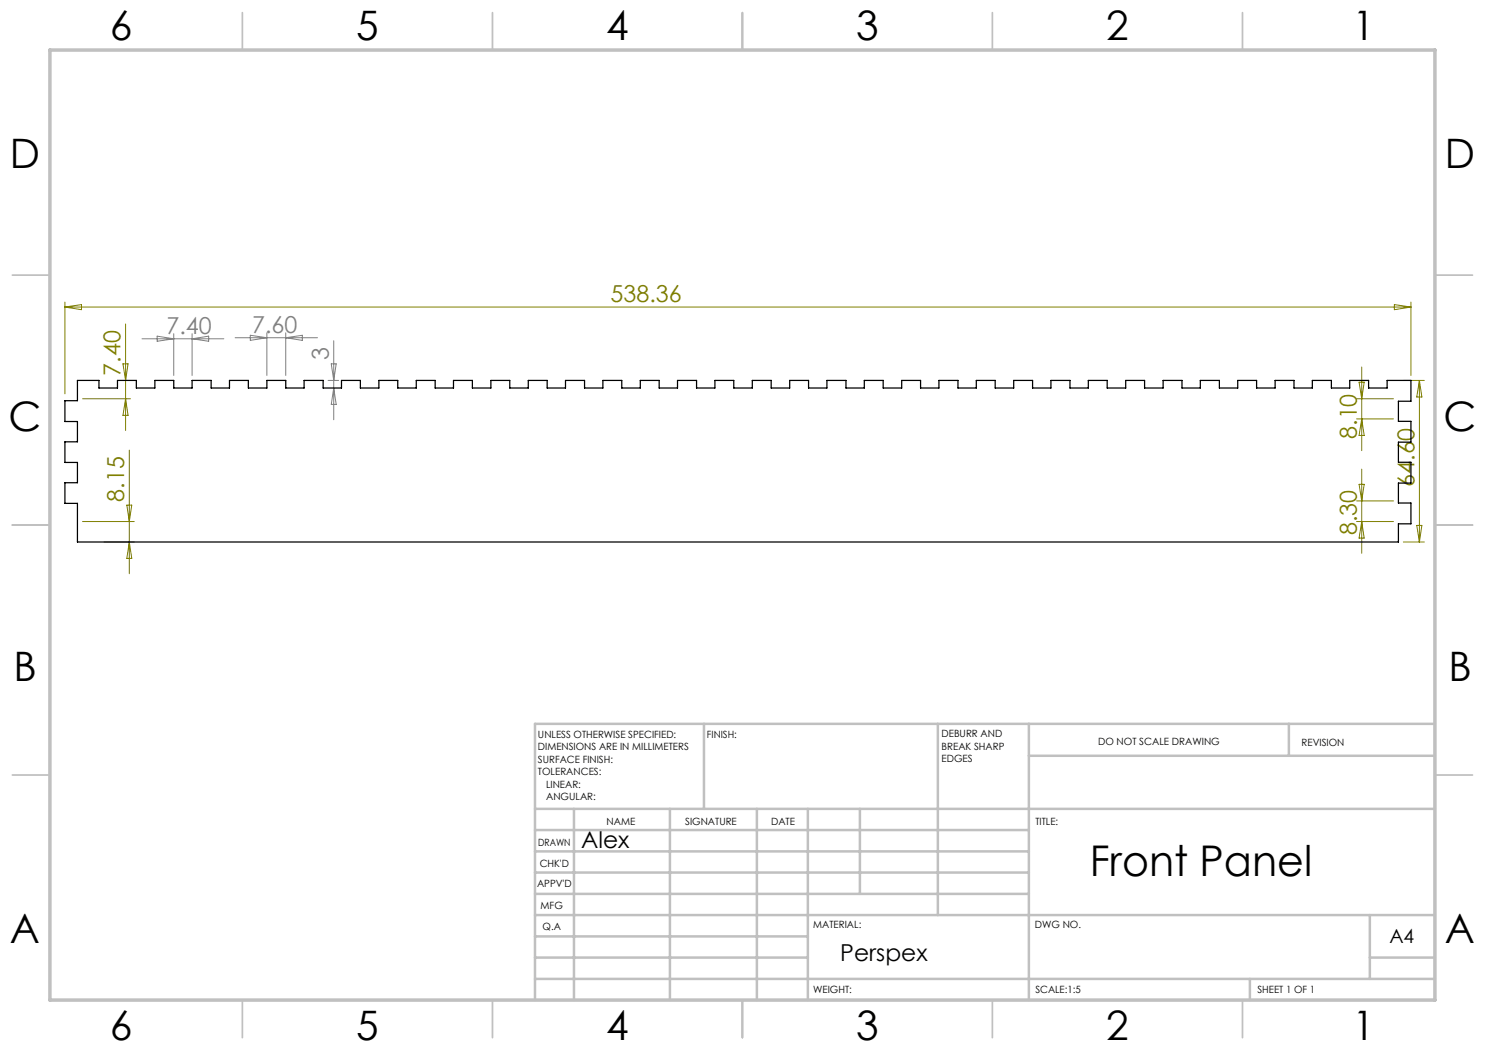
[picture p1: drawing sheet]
<svg xmlns="http://www.w3.org/2000/svg" width="297mm" height="210mm" viewBox="0 0 297 210" stroke-linecap="round" stroke-linejoin="round" font-family="sans-serif">
<g fill="none" stroke="#c0c0c0" stroke-width=".35">
<path d="M48.5 2.5v7.5M98.5 2.5v7.5M148.5 2.5v7.5M198.5 2.5v7.5M248.5 2.5v7.5M2.5 55h7.5M287 55h7.5M2.5 105h7.5M287 105h7.5M2.5 155h7.5M287 155h7.5M48.5 200v7.5"/>
<path d="M98.5 200v7.5M148.5 200v7.5M198.5 200v7.5M248.5 200v7.5"/>
</g>
<g fill="none" stroke="#c0c0c0" stroke-width=".5">
<path d="M140.8 144.8v17M187.6 144.8v38.2M205.8 144.8v55.2M205.8 151.2h81.2M257.8 144.8v6.4M287 144.8h-180v55.2M107 161.8h180M107 178.8h98.8M107 174.5h98.8M107 170.3h98.8M107 166h98.8M114.8 161.8v38.2"/>
<path d="M134 161.8v38.2M151.4 161.8v38.2M161.6 161.8v38.2M172 161.8v17M107 195.8h180M107 191.5h54.6M107 187.3h54.6M107 183h180M250 195.8v4.2M274 191.5h13M274 183v12.8"/>
</g>
<path d="M10 10h277v190h-277z" fill="none" stroke="#c0c0c0" stroke-width=".7"/>
<g fill="none" stroke="#808000" stroke-width=".2">
<path d="M13 60.4v18.4M13 61.4h269.2M13 61.4l3.3-.5v1zM16.5 79.8h9.6M24.6 72.8h1l-.5 3.3zM25.1 64.8v21.3M25.1 79.8l.5 3.3h-1zM271.3 79.8h7.4M271.8 76.4h1l-.5 3.4zM272.3 73.4v16.7M278.9 60.9l3.3 .5-3.3 .5zM280.7 76.1h4.2"/>
<path d="M282.2 60.4v14.7M283.9 76.1v32.3M283.9 76.1l.5 3.3h-1zM25.9 90v24.8M271.3 83.8h7.4M271.8 96.9h1l-.5 3.3zM272.3 93.8v16.9M272.3 83.8l.5 3.3h-1zM16.5 104.3h10.3M20.8 108.4h6M25.4 101h1l-.5 3.3zM25.9 108.4l.5 3.3h-1z"/>
<path d="M271.3 104.3h7.4M271.3 100.2h7.4M272.3 104.3l.5 3.3h-1zM280.7 108.4h4.2M283.4 105.1h1l-.5 3.3z"/>
</g>
<g fill="none" stroke="#808080" stroke-width=".2">
<path d="M28.4 67.8h16.4M31.4 67.2l3.3 .6-3.3 .5zM34.7 66.7v8.4M38.4 66.7v8.4M38.4 67.8l3.3-.6v1.1zM47 67.5h16.5M50.1 67.1l3.3 .4-3.3 .6zM53.4 66.6v8.5M57.1 66.6v8.5M57.1 67.5l3.4-.4v1zM65.6 76.1h2.1M66.3 72.8h.9l-.5 3.3z"/>
<path d="M66.7 68.1v15.9M66.7 77.6l.5 3.3h-.9z"/>
</g>
<path d="M15.5 76.1h4.3v1.5h3.7v-1.5h3.8v1.5h3.7v-1.5h3.7v1.5h3.7v-1.5h3.8v1.5h3.7v-1.5h3.8v1.5h3.7v-1.5h3.7v1.5h3.7v-1.5h3.8v1.5h3.7v-1.5h3.8v1.5h3.7v-1.5h3.8v1.5h3.7v-1.5h3.7v1.5h3.7v-1.5h3.8v1.5h3.7v-1.5h3.8v1.5h3.7v-1.5h3.7v1.5h3.7v-1.5h3.8v1.5h3.7v-1.5h3.8v1.5h3.7v-1.5h3.7v1.5h3.7v-1.5h3.8v1.5h3.7v-1.5h3.8v1.5h3.7v-1.5h3.7v1.5h3.7v-1.5h3.8v1.5h3.7v-1.5h3.8v1.5h3.7v-1.5h3.7v1.5h3.7v-1.5h3.8v1.5h3.7v-1.5h3.8v1.5h3.7v-1.5h3.7v1.5h3.7v-1.5h3.8v1.5h3.7v-1.5h3.8v1.5h3.7v-1.5h3.7v1.5h3.7v-1.5h3.8v1.5h3.7v-1.5h3.8v1.5h3.7v-1.5h3.8v1.5h3.6v-1.5h3.8v1.5h3.7v-1.5h3.8v1.5h3.7v-1.5h3.8v1.5h3.6v-1.5h3.8v1.5h3.7v-1.5h4.8v4.1h-2.5v4.1h2.5v4.1h-2.5v4.1h2.5v4.1h-2.5v4h2.5v4.2h-2.5v3.6h-264.2v-7.7h-2.5v-4.2h2.5v-4h-2.5v-4.1h2.5v-4.1h-2.5v-4.2h2.5z" fill="none" stroke="#000" stroke-width=".25"/>
<text font-size="8.5" x="217.9" y="175.1">Front Panel</text>
<g font-size="8.1">
<text x="22" y="8">6</text>
<text x="71.2" y="8">5</text>
<text x="121.2" y="8">4</text>
<text x="171.3" y="8">3</text>
<text x="221.3" y="8">2</text>
<text x="270.5" y="8">1</text>
<text x="2" y="33.6">D</text>
<text x="289" y="33.6">D</text>
<text x="1.7" y="86.1">C</text>
<text x="288.7" y="86.1">C</text>
<text x="2.7" y="136.1">B</text>
<text x="289.7" y="136.1">B</text>
<text x="2" y="188.6">A</text>
<text x="289" y="188.6">A</text>
<text x="22" y="208">6</text>
<text x="71.2" y="208">5</text>
<text x="121.2" y="208">4</text>
<text x="171.3" y="208">3</text>
<text x="221.3" y="208">2</text>
<text x="270.5" y="208">1</text>
</g>
<g font-size="4.7" fill="#808000">
<text x="122.1" y="60.4">538.36</text>
<text x="24.1" y="75.1" transform="rotate(-90 24.1 75.1)">7.40</text>
<text x="271.3" y="87.8" transform="rotate(-90 271.3 87.8)">8.10</text>
<text x="24.9" y="100.3" transform="rotate(-90 24.9 100.3)">8.15</text>
<text x="282.9" y="97.3" transform="rotate(-90 282.9 97.3)">64.60</text>
<text x="271.3" y="107" transform="rotate(-90 271.3 107)">8.30</text>
</g>
<g font-size="4.7" fill="#808080">
<text x="33.3" y="66.7">7.40</text>
<text x="50.4" y="66.5">7.60</text>
<text x="65.7" y="72" transform="rotate(-90 65.7 72)">3</text>
</g>
<g font-size="4.7">
<text x="116.2" y="169.6">Alex</text>
<text x="168.1" y="192.2">Perspex</text>
</g>
<text font-size="3.9" x="277.9" y="188.5">A4</text>
<g font-size="2">
<text x="107.6" y="147.6">UNLESS OTHERWISE SPECIFIED:</text>
<text x="141.4" y="147.6">FINISH:</text>
<text x="188.3" y="147.5">DEBURR AND</text>
<text x="188.3" y="150">BREAK SHARP</text>
<text x="219.6" y="149">DO NOT SCALE DRAWING</text>
<text x="260.3" y="149.2">REVISION</text>
<text x="107.6" y="150.1">DIMENSIONS ARE IN MILLIMETERS</text>
<text x="107.6" y="152.6">SURFACE FINISH:</text>
<text x="107.6" y="155.1">TOLERANCES:</text>
<text x="188.3" y="152.5">EDGES</text>
<text x="109.2" y="157.6">LINEAR:</text>
<text x="109.2" y="160.1">ANGULAR:</text>
<text x="121.3" y="165">NAME</text>
<text x="137" y="164.9">SIGNATURE</text>
<text x="154.2" y="164.9">DATE</text>
<text x="207.1" y="164.9">TITLE:</text>
<text x="107.6" y="169.1">DRAWN</text>
<text x="107.9" y="173.3">CHK'D</text>
<text x="107.4" y="177.4">APPV'D</text>
<text x="108.1" y="181.8">MFG</text>
<text x="108.5" y="186">Q.A</text>
<text x="162.6" y="185.5">MATERIAL:</text>
<text x="207" y="185.5">DWG NO.</text>
<text x="162.6" y="198.5">WEIGHT:</text>
<text x="207.1" y="198.6">SCALE:1:5</text>
<text x="251.5" y="198.6">SHEET 1 OF 1</text>
</g>
</svg>
